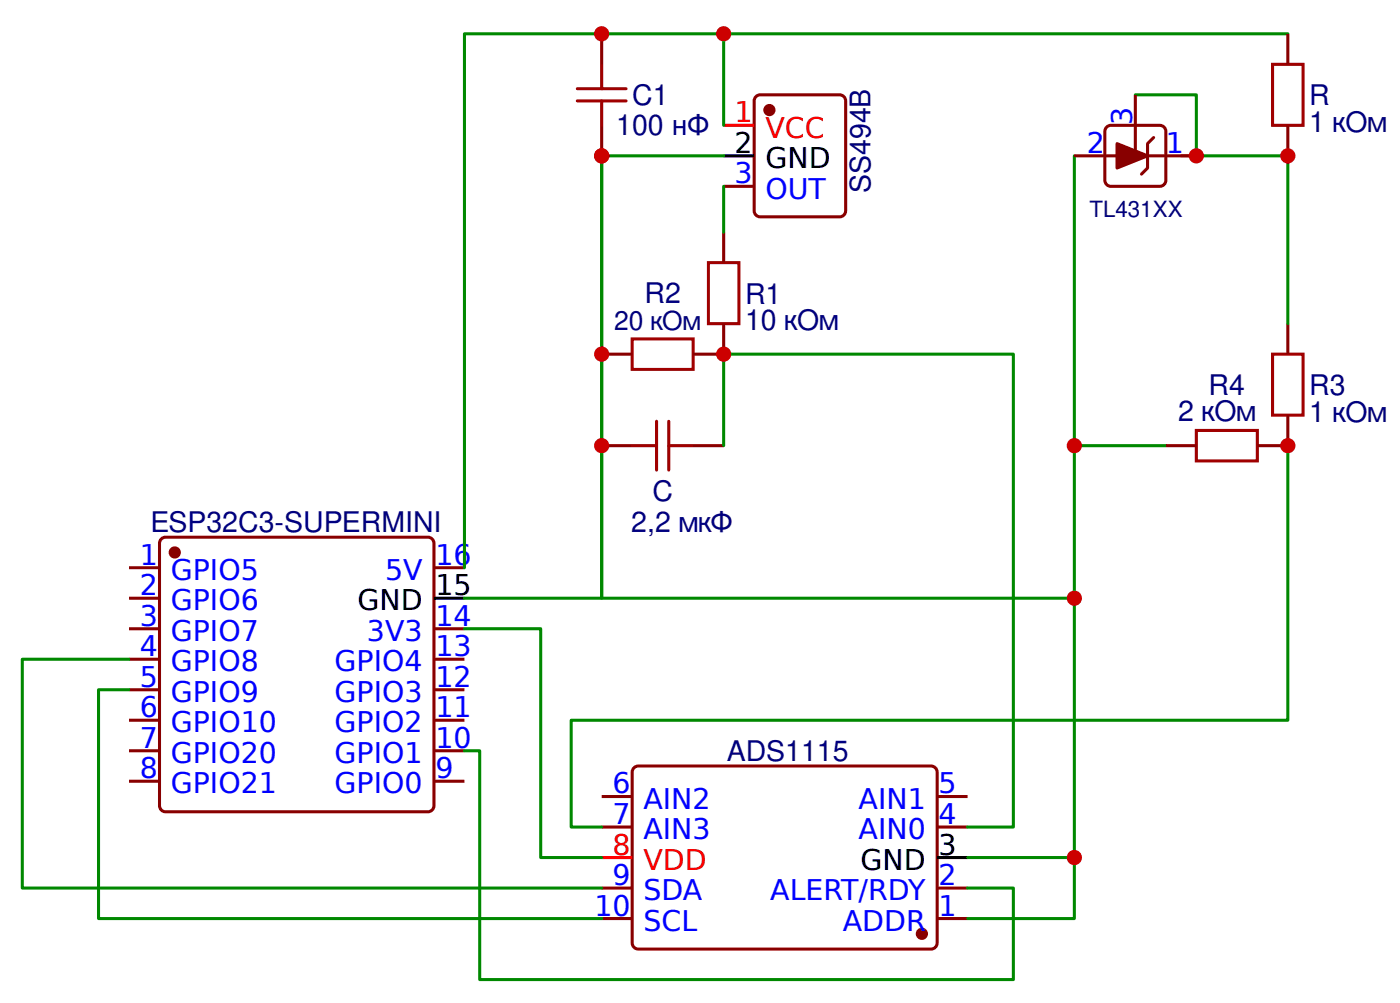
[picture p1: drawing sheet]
<svg xmlns="http://www.w3.org/2000/svg" width="121mm" height="87mm" viewBox="0 0 121 87" stroke-linecap="round" stroke-linejoin="round" font-family="sans-serif">
<g fill="none" stroke="#800" stroke-width=".26">
<path d="M52.2 2.9v2.7M52.2 10.9v2.6M62.8 16.2h2.6M65.5 8.5l.2-.2 .3-.1h6.8l.3 .1 .2 .2 .1 .3v9.5l-.1 .2-.2 .2-.3 .1h-6.8l-.3-.1-.2-.2-.1-.2v-9.5zM93.2 13.5h10.6M95.9 11.1l.2-.2h.3h4.2h.3l.2 .2 .1 .3v4.2l-.1 .3-.2 .2-.3 .1h-4.2l-.3-.1-.2-.2v-.3v-4.2zM98.5 8.2v4.8M100.1 11.9l-.5 .6v2.1l-.6 .5M111.7 2.9v2.7M111.7 10.9v2.6M52.2 30.7h2.6M52.2 38.6h2.6"/>
<path d="M60.1 38.6h2.7M62.8 20.1v2.7M62.8 28.1v2.6h-2.7M101.2 38.6h2.6M111.7 36v2.6h-2.6M111.7 28.1v2.6M11.2 49.2h2.6M11.2 51.9h2.6M11.2 54.5h2.6M11.2 57.2h2.6M11.2 59.8h2.6M13.9 46.8l.2-.1 .3-.1h22.7l.3 .1 .2 .1 .1 .3v22.8l-.1 .2-.2 .2-.3 .1h-22.7l-.3-.1-.2-.2-.1-.2v-22.8z"/>
<path d="M37.7 49.2h2.6M37.7 54.5h2.6M37.7 57.2h2.6M37.7 59.8h2.6M11.2 62.5h2.6M11.2 65.1h2.6M11.2 67.8h2.6M37.7 62.5h2.6M37.7 65.1h2.6M37.7 67.8h2.6M52.2 79.7h2.6M52.2 77h2.6"/>
<path d="M52.2 71.7h2.6M52.2 69.1h2.6M55.1 66.5l.3-.1h25.4l.2 .1 .2 .2 .1 .3v14.8l-.1 .2-.2 .2-.2 .1h-25.4l-.3-.1-.2-.2-.1-.2v-14.8l.1-.3zM81.3 79.7h2.7M81.3 77h2.7M81.3 71.7h2.7M81.3 69.1h2.7"/>
</g>
<g fill="#800" stroke="#800" stroke-width=".26">
<path d="M96.9 12.5l2.7 1-2.7 1.1z"/>
<circle cx="66.8" cy="9.5" r=".4"/>
<circle cx="80" cy="81" r=".4"/>
<circle cx="15.2" cy="47.9" r=".4"/>
</g>
<path d="M62.8 10.9h2.6M52.2 74.4h2.6" fill="none" stroke="#f00" stroke-width=".26"/>
<path d="M62.8 13.5h2.6M37.7 51.9h2.6M81.3 74.4h2.7" fill="none" stroke="#000" stroke-width=".26"/>
<g fill="none" stroke="#080" stroke-width=".26">
<path d="M52.2 13.5v38.4h-11.9M62.8 13.5h-10.6v38.4h41v-13.3M62.8 2.9h-22.5v46.3M62.8 16.2v3.9M93.2 13.5v25.1h8M98.5 8.2h5.3v5.3M102.5 13.5h9.2v14.6M111.7 2.9h-48.9v8M62.8 38.6v-7.9h25.1v41h-3.9M111.7 38.6v23.9h-62.1v9.2h2.6M11.2 57.2h-9.3v19.8h50.3M11.2 59.8h-2.7v19.9h43.7"/>
<path d="M40.3 54.5h6.6v19.9h5.3M93.2 51.9v22.5h-9.2M40.3 65.1h1.3v19.9h46.3v-8h-3.9M93.2 74.4v5.3h-9.2"/>
</g>
<g fill="none" stroke="#a00000" stroke-width=".26">
<path d="M50.1 8.8h4.2M50.1 7.7h4.2M52.2 5.6v2.1M52.2 8.8v2.1M110.4 5.6h2.7v5.3h-2.7zM54.8 29.4h5.3v2.6h-5.3zM54.8 38.6h2.2M57 36.5v4.3M58 38.6h2.1M58 36.5v4.3M61.5 22.8h2.6v5.3h-2.6zM103.8 37.3h5.3v2.7h-5.3z"/>
<path d="M110.4 30.7h2.7v5.3h-2.7z"/>
</g>
<g fill="#c00">
<circle cx="103.8" cy="13.5" r=".66"/>
<circle cx="111.7" cy="13.5" r=".66"/>
<circle cx="62.8" cy="30.7" r=".66"/>
<circle cx="93.2" cy="38.7" r=".66"/>
<circle cx="52.2" cy="38.7" r=".66"/>
<circle cx="62.8" cy="2.9" r=".66"/>
<circle cx="52.2" cy="13.5" r=".66"/>
<circle cx="93.2" cy="51.9" r=".66"/>
<circle cx="93.2" cy="74.4" r=".66"/>
<circle cx="52.2" cy="2.9" r=".66"/>
<circle cx="52.2" cy="30.7" r=".66"/>
<circle cx="111.7" cy="38.7" r=".66"/>
</g>
<g font-size="2.5" fill="#000080">
<text x="53.5" y="11.7">100 нФ</text>
<text x="54.8" y="9.1">C1</text>
<text x="113.6" y="11.4">1 кОм</text>
<text x="113.6" y="9.1">R</text>
<text x="75.5" y="16.7" transform="rotate(-90 75.5 16.7)">SS494B</text>
<text x="55.9" y="26.3">R2</text>
<text x="64.6" y="28.6">10 кОм</text>
<text x="64.6" y="26.3">R1</text>
<text x="104.9" y="34.2">R4</text>
<text x="113.6" y="34.3">R3</text>
<text x="102.2" y="36.5">2 кОм</text>
<text x="113.6" y="36.6">1 кОм</text>
<text x="13.1" y="46.2">ESP32C3-SUPERMINI</text>
<text x="54.8" y="46.1">2,2 мкФ</text>
<text x="56.6" y="43.5">C</text>
<text x="63.1" y="66">ADS1115</text>
</g>
<g font-size="2.5" fill="#f00">
<text x="63.7" y="10.6">1</text>
<text x="66.4" y="11.9">VCC</text>
<text x="53.1" y="74.1">8</text>
<text x="55.8" y="75.4">VDD</text>
</g>
<g font-size="2.5" fill="#00f">
<text x="98.2" y="10.9" transform="rotate(-90 98.2 10.9)">3</text>
<text x="63.7" y="15.9">3</text>
<text x="66.4" y="17.2">OUT</text>
<text x="94.3" y="13.3">2</text>
<text x="101.2" y="13.3">1</text>
<text x="12.1" y="49">1</text>
<text x="12.1" y="51.6">2</text>
<text x="14.8" y="50.3">GPIO5</text>
<text x="14.8" y="52.9">GPIO6</text>
<text x="33.4" y="50.3">5V</text>
<text x="37.8" y="49">16</text>
<text x="12.1" y="54.3">3</text>
<text x="12.1" y="56.9">4</text>
<text x="12.1" y="59.6">5</text>
<text x="14.8" y="55.6">GPIO7</text>
<text x="14.8" y="58.2">GPIO8</text>
<text x="29" y="58.2">GPIO4</text>
<text x="31.8" y="55.6">3V3</text>
<text x="37.8" y="59.6">12</text>
<text x="37.8" y="56.9">13</text>
<text x="37.8" y="54.3">14</text>
<text x="12.1" y="62.2">6</text>
<text x="12.1" y="64.8">7</text>
<text x="14.8" y="60.9">GPIO9</text>
<text x="14.8" y="63.5">GPIO10</text>
<text x="29" y="63.5">GPIO2</text>
<text x="29" y="60.9">GPIO3</text>
<text x="37.8" y="64.8">10</text>
<text x="37.8" y="62.2">11</text>
<text x="12.1" y="67.5">8</text>
<text x="14.8" y="66.2">GPIO20</text>
<text x="14.8" y="68.8">GPIO21</text>
<text x="29" y="68.8">GPIO0</text>
<text x="29" y="66.2">GPIO1</text>
<text x="37.8" y="67.5">9</text>
<text x="53.1" y="68.8">6</text>
<text x="53.1" y="71.5">7</text>
<text x="55.8" y="70.1">AIN2</text>
<text x="74.5" y="70.1">AIN1</text>
<text x="81.4" y="71.5">4</text>
<text x="81.4" y="68.8">5</text>
<text x="53.1" y="76.8">9</text>
<text x="55.8" y="72.8">AIN3</text>
<text x="74.5" y="72.8">AIN0</text>
<text x="81.4" y="76.8">2</text>
<text x="51.6" y="79.4">10</text>
<text x="55.8" y="78.1">SDA</text>
<text x="55.8" y="80.7">SCL</text>
<text x="66.8" y="78.1">ALERT/RDY</text>
<text x="73.1" y="80.7">ADDR</text>
<text x="81.4" y="79.4">1</text>
</g>
<g font-size="2.5">
<text x="63.7" y="13.3">2</text>
<text x="66.4" y="14.6">GND</text>
<text x="31" y="52.9">GND</text>
<text x="37.8" y="51.6">15</text>
<text x="74.7" y="75.4">GND</text>
<text x="81.4" y="74.1">3</text>
</g>
<text font-size="2.3" fill="#000080" x="53.3" y="28.6">20 кОм</text>
<text font-size="1.9" fill="#000080" x="94.5" y="18.8">TL431XX</text>
</svg>
